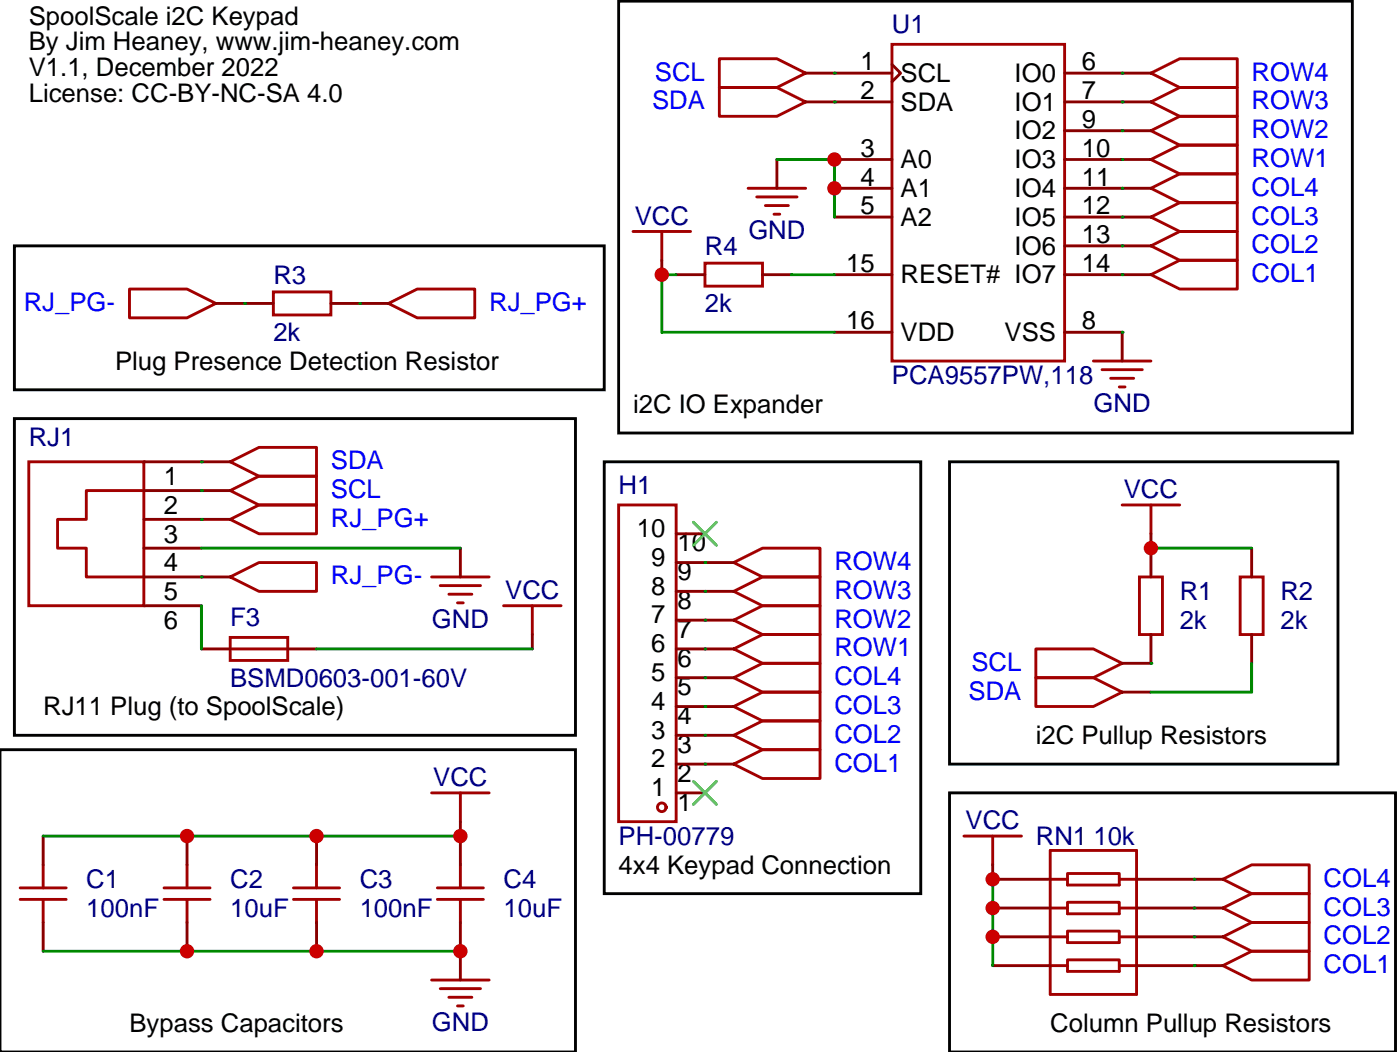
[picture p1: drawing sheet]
<svg xmlns="http://www.w3.org/2000/svg" width="172mm" height="129mm" viewBox="0 0 172 129" stroke-linecap="round" stroke-linejoin="round" font-family="sans-serif">
<path d="M75.8 .1h90v53h-90zM1.8 30.1h72.3v17.7h-72.3zM1.8 51.3h68.8v38.8h-68.8zM74.1 56.6h38.8v52.9h-38.8zM116.4 56.6h47.6v37h-47.6zM0 91.9h70.6v37h-70.6zM116.4 97.2h54.7v31.7h-54.7z" fill="none" stroke="#000" stroke-width=".35"/>
<g fill="none" stroke="#a10000" stroke-width=".35">
<path d="M88.2 7.2h7l3.6 1.8-3.6 1.7h-7zM88.2 10.7h7l3.6 1.8-3.6 1.8h-7zM109.4 5.4h21.1v38.8h-21.1zM141.1 19.5l3.5-1.7h7.1v3.5h-7.1zM141.1 16l3.5-1.7h7.1v3.5h-7.1zM141.1 12.5l3.5-1.8h7.1v3.6h-7.1zM141.1 9l3.5-1.8h7.1v3.5h-7.1zM15.9 35.4h7l3.6 1.8-3.6 1.7h-7zM33.5 35.8h7.1v2.8h-7.1zM47.6 37.2l3.6-1.8h7v3.5h-7zM77.6 28.4h7.1M81.1 28.4v3.5"/>
<path d="M86.4 32.2h7.1v2.9h-7.1zM91.7 23.1h7.1M92.8 24.1h4.9M93.8 25.2h2.9M94.9 26.2h.7M141.1 33.7l3.5-1.8h7.1v3.5h-7.1zM141.1 30.1l3.5-1.7h7.1v3.5h-7.1zM141.1 26.6l3.5-1.8h7.1v3.6h-7.1zM141.1 23.1l3.5-1.8h7.1v3.5h-7.1zM3.5 56.6h14.1v17.6h-14.1zM28.2 56.6l3.5-1.8h7.1v3.5h-7.1zM134.1 44.2h7"/>
<path d="M135.1 45.3h5M136.2 46.4h2.8M137.2 47.4h.7M17.6 60.1h-7v3.5h-3.5v3.6h3.5v3.5h7M28.2 78.1h7.1v2.8h-7.1zM28.2 60.1l3.5-1.8h7.1v3.6h-7.1zM28.2 63.6l3.5-1.7h7.1v3.5h-7.1zM28.2 70.7l3.5-1.8h7.1v3.6h-7.1zM28.2 79.5h7.1M52.9 70.7h7.1M54 71.8h4.9M55 72.8h2.9"/>
<path d="M56.1 73.9h.7M61.7 74.2h7.1M65.3 74.2v3.6M75.8 61.9h7.1v38.8h-7.1zM90 79.5l3.5-1.7h7v3.5h-7zM90 76l3.5-1.8h7v3.6h-7zM90 72.5l3.5-1.8h7v3.5h-7zM90 68.9l3.5-1.7h7v3.5h-7zM127 79.5h7.1l3.5 1.8-3.5 1.7h-7.1zM137.6 61.9h7M139.7 70.7h2.8v7.1h-2.8zM141.1 61.9v3.5"/>
<path d="M152 70.7h2.9v7.1h-2.9zM52.9 97.2h7.1M56.4 97.2v3.5M90 93.6l3.5-1.7h7v3.5h-7zM90 90.1l3.5-1.8h7v3.6h-7zM90 86.6l3.5-1.8h7v3.5h-7zM90 83l3.5-1.7h7v3.5h-7zM127 83h7.1l3.5 1.8-3.5 1.8h-7.1zM2.5 110.2h5.6M2.5 108.8h5.6M5.3 106v2.8M5.3 110.2v2.8"/>
<path d="M20.1 110.2h5.7M20.1 108.8h5.7M22.9 106v2.8M22.9 110.2v2.8M36 110.2h5.6M36 108.8h5.6M38.8 106v2.8M38.8 110.2v2.8M53.6 110.2h5.7M53.6 108.8h5.7M56.4 106v2.8M56.4 110.2v2.8"/>
<path d="M118.2 102.4h7M121.7 102.4v3.6M128.8 107.7h2.1M128.8 104.2h10.5v17.6h-10.5zM128.8 118.3h2.1M128.8 111.3h2.1M128.8 114.8h2.1M130.9 117.6h6.3v1.4h-6.3zM130.9 114.1h6.3v1.4h-6.3zM130.9 110.6h6.3v1.4h-6.3zM130.9 107h6.3v1.4h-6.3zM137.2 107.7h2.1"/>
<path d="M137.2 118.3h2.1M137.2 111.3h2.1M137.2 114.8h2.1M149.9 118.3l3.6-1.7h7v3.5h-7zM149.9 114.8l3.6-1.8h7v3.6h-7zM149.9 111.3l3.6-1.8h7v3.5h-7zM149.9 107.7l3.6-1.7h7v3.5h-7zM52.9 120.1h7.1M54 121.1h4.9M55 122.2h2.9M56.1 123.3h.7"/>
<circle cx="81.1" cy="98.9" r=".53"/>
</g>
<g fill="none" stroke="#870000" stroke-width=".35">
<path d="M95.2 19.5v3.6M98.8 9h10.6M98.8 12.5h10.6M102.3 19.5h7.1M109.4 7.9l1 1.1-1 1M130.5 9h10.6M130.5 12.5h10.6M130.5 19.5h10.6M130.5 16h10.6M26.5 37.2h7M40.6 37.2h7M81.1 31.9v1.8"/>
<path d="M82.9 33.7h3.5M93.5 33.7h3.5M102.3 23.1h7.1M102.3 26.6h7.1M102.3 33.7h7.1M130.5 23.1h10.6M130.5 26.6h10.6M130.5 30.1h10.6M130.5 33.7h10.6M17.6 56.6h10.6M102.3 40.7h7.1M130.5 40.7h7.1v3.5"/>
<path d="M17.6 63.6h10.6M17.6 67.2h7.1M17.6 60.1h10.6M17.6 70.7h10.6M17.6 74.2h7.1M24.7 79.5h3.5M35.3 79.5h3.5M56.4 67.2v3.5M65.3 77.8v1.7M82.9 79.5h7.1M82.9 76h7.1M82.9 72.5h7.1"/>
<path d="M82.9 68.9h7.1M82.9 65.4h3.5M141.1 65.4v5.3M141.1 77.8v3.5h-3.5M153.5 67.2v3.5M153.5 77.8v3.5M82.9 93.6h7.1M82.9 90.1h7.1M82.9 86.6h7.1M82.9 83h7.1M82.9 97.2h3.5M137.6 84.8h3.5"/>
<path d="M5.3 102.4v3.6M5.3 113v3.6M22.9 102.4v3.6M22.9 113v3.6M38.8 102.4v3.6M38.8 113v3.6M56.4 100.7v5.3M56.4 113v7.1M121.7 118.3h7.1M121.7 114.8h7.1M121.7 111.3h7.1M121.7 106v1.7h7.1"/>
<path d="M139.3 118.3h10.6M139.3 114.8h10.6M139.3 111.3h10.6M139.3 107.7h10.6"/>
</g>
<path d="M85 64l2.8 2.8M87.8 64l-2.8 2.8M85 95.7l2.8 2.9M87.8 95.7l-2.8 2.9" fill="none" stroke="#3c3" stroke-width=".35"/>
<circle cx="141.1" cy="81.3" r=".18" fill="#008700"/>
<path d="M141.1 67.2h12.4" fill="none" stroke="#008700" stroke-width=".35"/>
<g fill="#008700">
<circle cx="24.7" cy="70.7" r=".18"/>
<circle cx="24.7" cy="63.6" r=".18"/>
<circle cx="24.7" cy="56.6" r=".18"/>
<circle cx="24.7" cy="60.1" r=".18"/>
</g>
<path d="M24.7 74.2v5.3M24.7 67.2h31.7M38.8 79.5h26.5" fill="none" stroke="#008700" stroke-width=".35"/>
<g fill="#008700">
<circle cx="102.3" cy="9" r=".18"/>
<circle cx="102.3" cy="12.5" r=".18"/>
</g>
<path d="M95.2 19.5h7.1v7.1M82.9 33.7h-1.8v7h21.2M97 33.7h5.3" fill="none" stroke="#008700" stroke-width=".35"/>
<g fill="#008700">
<circle cx="137.6" cy="40.7" r=".18"/>
<circle cx="86.4" cy="93.6" r=".18"/>
<circle cx="86.4" cy="90.1" r=".18"/>
<circle cx="86.4" cy="86.6" r=".18"/>
<circle cx="86.4" cy="83" r=".18"/>
<circle cx="86.4" cy="79.5" r=".18"/>
<circle cx="86.4" cy="76" r=".18"/>
<circle cx="86.4" cy="72.5" r=".18"/>
<circle cx="86.4" cy="68.9" r=".18"/>
<circle cx="137.6" cy="23.1" r=".18"/>
<circle cx="137.6" cy="26.6" r=".18"/>
<circle cx="137.6" cy="30.1" r=".18"/>
<circle cx="137.6" cy="33.7" r=".18"/>
<circle cx="137.6" cy="9" r=".18"/>
<circle cx="137.6" cy="12.5" r=".18"/>
<circle cx="137.6" cy="16" r=".18"/>
<circle cx="137.6" cy="19.5" r=".18"/>
</g>
<path d="M5.3 102.4h51.1M5.3 116.6h51.1" fill="none" stroke="#008700" stroke-width=".35"/>
<g fill="#008700">
<circle cx="146.4" cy="107.7" r=".18"/>
<circle cx="146.4" cy="111.3" r=".18"/>
<circle cx="146.4" cy="114.8" r=".18"/>
<circle cx="146.4" cy="118.3" r=".18"/>
</g>
<path d="M153.5 81.3v3.5h-12.4M121.7 107.7v10.6" fill="none" stroke="#008700" stroke-width=".35"/>
<g fill="#008700">
<circle cx="44.1" cy="37.2" r=".18"/>
<circle cx="30" cy="37.2" r=".18"/>
</g>
<g fill="#c00">
<circle cx="141.1" cy="67.2" r=".88"/>
<circle cx="102.3" cy="19.5" r=".88"/>
<circle cx="102.3" cy="23.1" r=".88"/>
<circle cx="81.1" cy="33.7" r=".88"/>
<circle cx="22.9" cy="102.4" r=".88"/>
<circle cx="38.8" cy="102.4" r=".88"/>
<circle cx="56.4" cy="102.4" r=".88"/>
<circle cx="22.9" cy="116.6" r=".88"/>
<circle cx="38.8" cy="116.6" r=".88"/>
<circle cx="56.4" cy="116.6" r=".88"/>
<circle cx="121.7" cy="114.8" r=".88"/>
<circle cx="121.7" cy="111.3" r=".88"/>
<circle cx="121.7" cy="107.7" r=".88"/>
</g>
<g font-size="3.1">
<text x="3.5" y="3">SpoolScale i2C Keypad</text>
<text x="3.5" y="6.2">By Jim Heaney, www.jim-heaney.com</text>
<text x="3.5" y="9.3">V1.1, December 2022</text>
<text x="105.5" y="8.6">1</text>
<text x="110.4" y="10">SCL</text>
<text x="124.4" y="10">IO0</text>
<text x="132.6" y="8.6">6</text>
<text x="3.5" y="12.5">License: CC-BY-NC-SA 4.0</text>
<text x="105.5" y="12.1">2</text>
<text x="110.4" y="13.6">SDA</text>
<text x="124.4" y="13.6">IO1</text>
<text x="124.4" y="17.1">IO2</text>
<text x="132.6" y="12.1">7</text>
<text x="132.6" y="15.7">9</text>
<text x="105.5" y="19.2">3</text>
<text x="105.5" y="22.7">4</text>
<text x="110.4" y="20.6">A0</text>
<text x="124.4" y="20.6">IO3</text>
<text x="132.6" y="19.2">10</text>
<text x="132.6" y="22.7">11</text>
<text x="105.5" y="26.3">5</text>
<text x="110.4" y="24.1">A1</text>
<text x="110.4" y="27.7">A2</text>
<text x="124.4" y="24.1">IO4</text>
<text x="124.4" y="27.7">IO5</text>
<text x="132.6" y="26.3">12</text>
<text x="132.6" y="29.8">13</text>
<text x="103.7" y="33.3">15</text>
<text x="110.4" y="34.7">RESET# IO7</text>
<text x="124.4" y="31.2">IO6</text>
<text x="132.6" y="33.3">14</text>
<text x="103.7" y="40.4">16</text>
<text x="110.4" y="41.8">VDD</text>
<text x="123.2" y="41.8">VSS</text>
<text x="132.6" y="40.4">8</text>
<text x="14.1" y="45.3">Plug Presence Detection Resistor</text>
<text x="77.6" y="50.6">i2C IO Expander</text>
<text x="20.1" y="59.4">1</text>
<text x="20.1" y="63">2</text>
<text x="78.1" y="65.8">10</text>
<text x="20.1" y="66.5">3</text>
<text x="20.1" y="70">4</text>
<text x="79.8" y="69.3">9</text>
<text x="83.1" y="71.1">9</text>
<text x="83.1" y="67.6">10</text>
<text x="20.1" y="73.5">5</text>
<text x="20.1" y="77.1">6</text>
<text x="79.8" y="76.4">7</text>
<text x="79.8" y="72.9">8</text>
<text x="83.1" y="74.6">8</text>
<text x="79.8" y="83.4">5</text>
<text x="79.8" y="79.9">6</text>
<text x="83.1" y="81.7">6</text>
<text x="83.1" y="78.2">7</text>
<text x="5.3" y="87.7">RJ11 Plug (to SpoolScale)</text>
<text x="79.8" y="87">4</text>
<text x="83.1" y="88.7">4</text>
<text x="83.1" y="85.2">5</text>
<text x="79.8" y="94">2</text>
<text x="79.8" y="90.5">3</text>
<text x="83.1" y="95.8">2</text>
<text x="83.1" y="92.3">3</text>
<text x="127" y="91.2">i2C Pullup Resistors</text>
<text x="79.8" y="97.6">1</text>
<text x="83.1" y="99.3">1</text>
<text x="75.8" y="107.1">4x4 Keypad Connection</text>
<text x="15.9" y="126.5">Bypass Capacitors</text>
<text x="128.8" y="126.5">Column Pullup Resistors</text>
</g>
<g font-size="3.1" fill="#000080">
<text x="109.4" y="4">U1</text>
<text x="77.8" y="27.5">VCC</text>
<text x="91.8" y="29.3">GND</text>
<text x="33.5" y="34.8">R3</text>
<text x="86.4" y="31.2">R4</text>
<text x="33.5" y="41.8">2k</text>
<text x="86.4" y="38.3">2k</text>
<text x="109.4" y="47.1">PCA9557PW,118</text>
<text x="134.1" y="50.4">GND</text>
<text x="3.5" y="54.7">RJ1</text>
<text x="75.8" y="60.5">H1</text>
<text x="137.8" y="61">VCC</text>
<text x="28.2" y="76.7">F3</text>
<text x="52.9" y="76.9">GND</text>
<text x="61.9" y="73.4">VCC</text>
<text x="144.6" y="73.6">R1</text>
<text x="144.6" y="77.1">2k</text>
<text x="157" y="73.6">R2</text>
<text x="157" y="77.1">2k</text>
<text x="28.2" y="84.1">BSMD0603-001-60V</text>
<text x="53.1" y="96.3">VCC</text>
<text x="118.4" y="101.6">VCC</text>
<text x="75.8" y="103.6">PH-00779</text>
<text x="127" y="103.5">RN1</text>
<text x="134.1" y="103.5">10k</text>
<text x="10.6" y="108.8">C1</text>
<text x="10.6" y="112.4">100nF</text>
<text x="28.2" y="108.8">C2</text>
<text x="28.2" y="112.4">10uF</text>
<text x="44.1" y="108.8">C3</text>
<text x="44.1" y="112.4">100nF</text>
<text x="61.7" y="108.8">C4</text>
<text x="61.7" y="112.4">10uF</text>
<text x="52.9" y="126.3">GND</text>
</g>
<g font-size="3.1" fill="#00f">
<text x="80.3" y="9.9">SCL</text>
<text x="153.5" y="9.9">ROW4</text>
<text x="80" y="13.4">SDA</text>
<text x="153.5" y="16.9">ROW2</text>
<text x="153.5" y="13.4">ROW3</text>
<text x="153.5" y="20.5">ROW1</text>
<text x="153.5" y="24">COL4</text>
<text x="153.5" y="27.5">COL3</text>
<text x="153.5" y="34.6">COL1</text>
<text x="153.5" y="31">COL2</text>
<text x="2.9" y="38.1">RJ_PG-</text>
<text x="60" y="38.1">RJ_PG+</text>
<text x="40.6" y="57.5">SDA</text>
<text x="40.6" y="61">SCL</text>
<text x="40.6" y="64.6">RJ_PG+</text>
<text x="40.6" y="71.6">RJ_PG-</text>
<text x="102.3" y="69.8">ROW4</text>
<text x="102.3" y="76.9">ROW2</text>
<text x="102.3" y="73.4">ROW3</text>
<text x="102.3" y="80.4">ROW1</text>
<text x="102.3" y="84">COL4</text>
<text x="119.1" y="82.2">SCL</text>
<text x="102.3" y="87.5">COL3</text>
<text x="118.8" y="85.7">SDA</text>
<text x="102.3" y="94.5">COL1</text>
<text x="102.3" y="91">COL2</text>
<text x="162.3" y="112.2">COL3</text>
<text x="162.3" y="108.7">COL4</text>
<text x="162.3" y="119.2">COL1</text>
<text x="162.3" y="115.7">COL2</text>
</g>
</svg>
